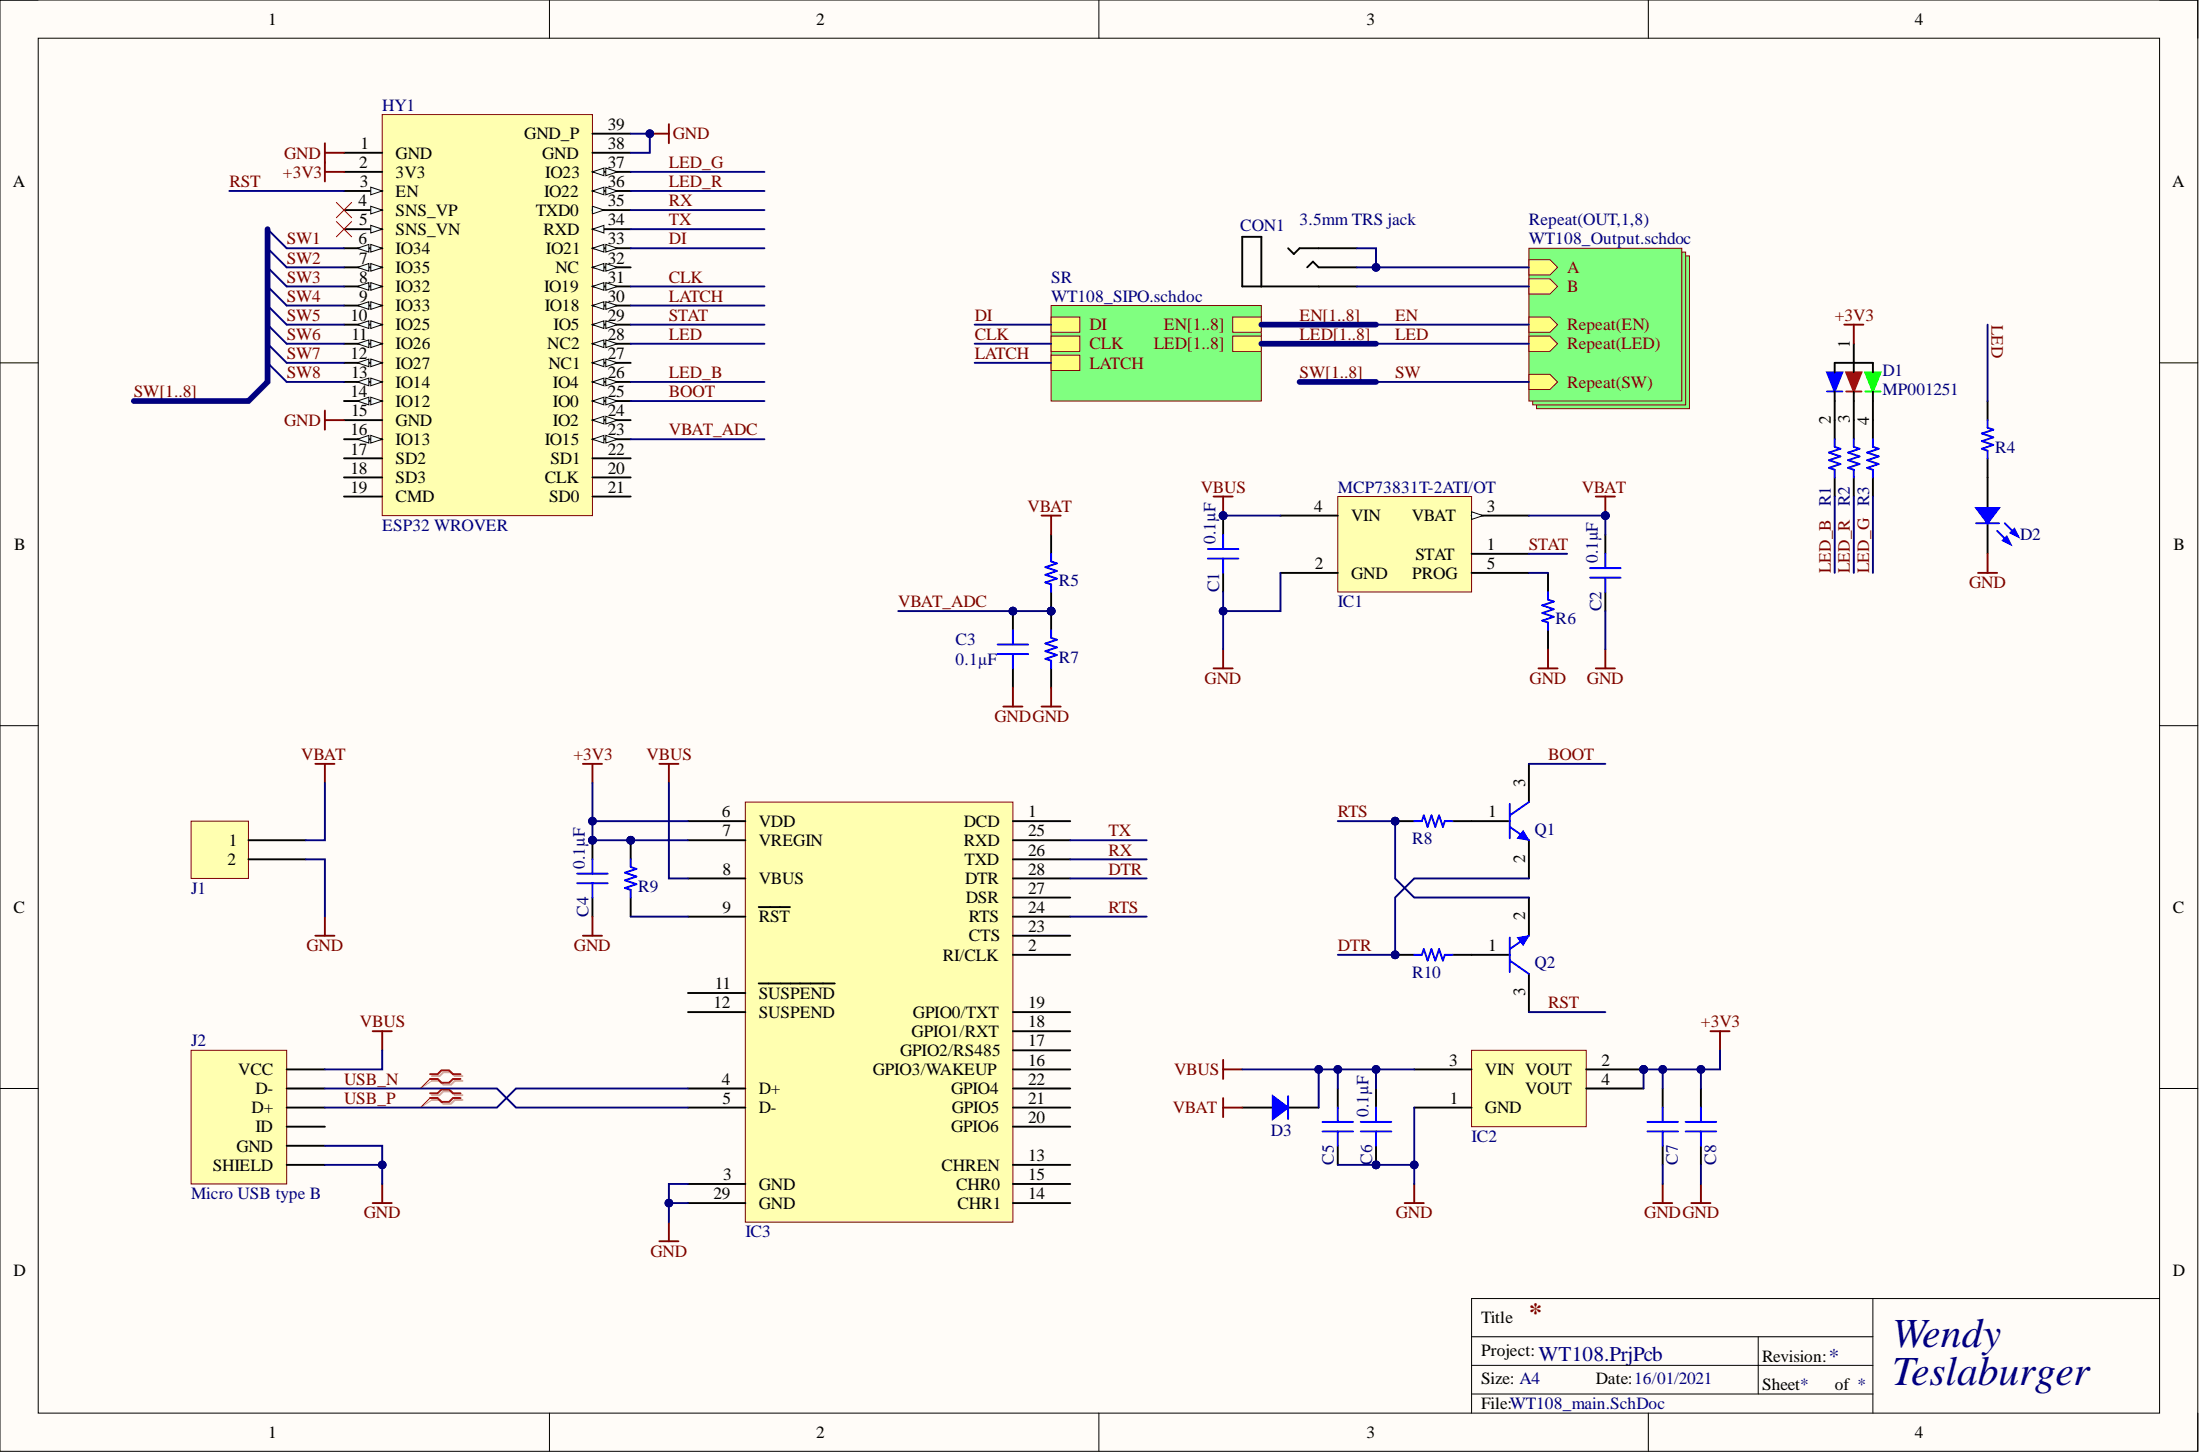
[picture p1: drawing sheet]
# Altium project WT108.PrjPcb
1 sheet, 30 parts. Net scope: hierarchical (ports join the sheet entries above them; power ports are global).
Board file: WT108.PcbDoc

## Sheet WT108_main.SchDoc
size A4

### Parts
C1  0.1µF  [CAP 0603_1608]
C2  0.1µF  [CAP 0603_1608]
C3  0.1µF  [CAP 0603_1608]
C4  0.1µF  [CAP 0603_1608]
C5  10µF  [CAP 0805_2012]  (value not drawn)
C6  0.1µF  [CAP 0603_1608]
C7  10µF  [CAP 0805_2012]  (value not drawn)
C8  10µF  [CAP 0805_2012]  (value not drawn)
CON1  3.5mm TRS jack  [3.5mm socket, side mount]
D1  MP001251  [3528RGB]
D2  Green  [LED 0805_2012 GREEN]  (value not drawn)
D3  RB162MM-30TR  [SOD123F]  (value not drawn)
HY1  ESP32 WROVER  [ESP32 _WROVER]
IC1  MCP73831T-2ATI/OT  [MICROCHIP SOT-23-5 OT]
IC2  LD1117AS33TR  [ST SOT-223]  (value not drawn)
IC3  CP2102N-A02-GQFN28R  [SILICON LABS QFN-28 5x5MM]  (value not drawn)
J1  B2B-PH-K-S(LF)(SN)  [JST B2B-PH-K]  (value not drawn)
J2  Micro USB type B  [10118194]
Q1  BC849BLT1G  [ON SEMI SOT-23-3]  (value not drawn)
Q2  BC849BLT1G  [ON SEMI SOT-23-3]  (value not drawn)
R1  120 Ohms  [RES 0603_1608]  (value not drawn)
R2  120 Ohms  [RES 0603_1608]  (value not drawn)
R3  120 Ohms  [RES 0603_1608]  (value not drawn)
R4  120 Ohms  [RES 0603_1608]  (value not drawn)
R5  10 kOhms  [RES 0603_1608]  (value not drawn)
R6  10 kOhms  [RES 0603_1608]  (value not drawn)
R7  10 kOhms  [RES 0603_1608]  (value not drawn)
R8  10 kOhms  [RES 0603_1608]  (value not drawn)
R9  10 kOhms  [RES 0603_1608]  (value not drawn)
R10  10 kOhms  [RES 0603_1608]  (value not drawn)

### Sub-sheets
Repeat(OUT,1,8) = WT108_Output.schdoc (file not in this document): Repeat(EN) (in), B (in), A (in), Repeat(SW) (in), Repeat(LED) (in)
SR = WT108_SIPO.schdoc (file not in this document): EN[1..8], LED[1..8], DI, CLK, LATCH

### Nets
+3V3: C4.2 C7.2 C8.2 D1.1(COM) HY1.2(3V3) IC2.2(VOUT) IC2.4(VOUT) IC3.6(VDD) IC3.7(VREGIN) R9.1
GND: C1.1 C2.1 C3.1 C4.1 C5.1 C6.1 C7.1 C8.1 D2.2 HY1.1(GND) HY1.15(GND) HY1.38(GND) HY1.39(GND_P) IC1.2(GND) IC2.1(GND) IC3.3(GND) IC3.29(GND) J1.2 J2.5(GND) J2.SH(SHIELD) R6.1 R7.1
VBAT: C2.2 D3.1 IC1.3(VBAT) J1.1 R5.2
VBUS: C1.2 C5.2 C6.2 D3.2 IC1.4(VIN) IC2.3(VIN) IC3.8(VBUS) J2.1(VCC)
BOOT: HY1.25(IO0) Q1.3(C)
CLK: HY1.31(IO19) ; sheet SR/CLK
DI: HY1.33(IO21) ; sheet SR/DI
DTR: IC3.28(DTR) Q1.2(E) R10.1
LATCH: HY1.30(IO18) ; sheet SR/LATCH
LED: HY1.28(NC2) R4.1 ; sheet Repeat(OUT,1,8)/Repeat(LED)
LED_B: HY1.26(IO4) R1.1
LED_G: HY1.37(IO23) R3.1
LED_R: HY1.36(IO22) R2.1
RST: HY1.3(EN) Q2.3(C)
RTS: IC3.24(RTS) Q2.2(E) R8.1
RX: HY1.35(TXD0) IC3.26(TXD)
STAT: HY1.29(IO5) IC1.1(STAT)
SW1: HY1.6(IO34)
SW2: HY1.7(IO35)
SW3: HY1.8(IO32)
SW4: HY1.9(IO33)
SW5: HY1.10(IO25)
SW6: HY1.11(IO26)
SW7: HY1.12(IO27)
SW8: HY1.13(IO14)
TX: HY1.34(RXD) IC3.25(RXD)
USB_N: IC3.5(D-) J2.2(D-)
USB_P: IC3.4(D+) J2.3(D+)
VBAT_ADC: C3.2 HY1.23(IO15) R5.1 R7.2
NetCON1_R: CON1.R CON1.T ; sheet Repeat(OUT,1,8)/A
NetCON1_S: CON1.S ; sheet Repeat(OUT,1,8)/B
NetD1_2: D1.2(B) R1.2
NetD1_3: D1.3(R) R2.2
NetD1_4: D1.4(G) R3.2
NetD2_1: D2.1 R4.2
NetIC1_5: IC1.5(PROG) R6.2
NetIC3_9: IC3.9(~{RST}) R9.2
NetQ1_1: Q1.1(B) R8.2
NetQ2_1: Q2.1(B) R10.2

Not connected (* = marked no-connect by the designer): HY1 4(SNS_VP)* 5(SNS_VN)* 14(IO12) 16(IO13) 17(SD2) 18(SD3) 19(CMD) 20(CLK) 21(SD0) 22(SD1) 24(IO2) 27(NC1) 32(NC); IC3 1(DCD) 2(RI/CLK) 11(~{SUSPEND}) 12(SUSPEND) 13(CHREN) 14(CHR1) 15(CHR0) 16(GPIO3/WAKEUP) 17(GPIO2/RS485) 18(GPIO1/RXT) 19(GPIO0/TXT) 20(GPIO6) 21(GPIO5) 22(GPIO4) 23(CTS) 27(DSR); J2 4(ID)

### Buses and harness runs
bus EN[1..8] = sheet SR/EN[1..8]
bus LED[1..8] = sheet SR/LED[1..8]
bus SW[1..8]

### Layout directives
differential pair: USB_N, USB_P
